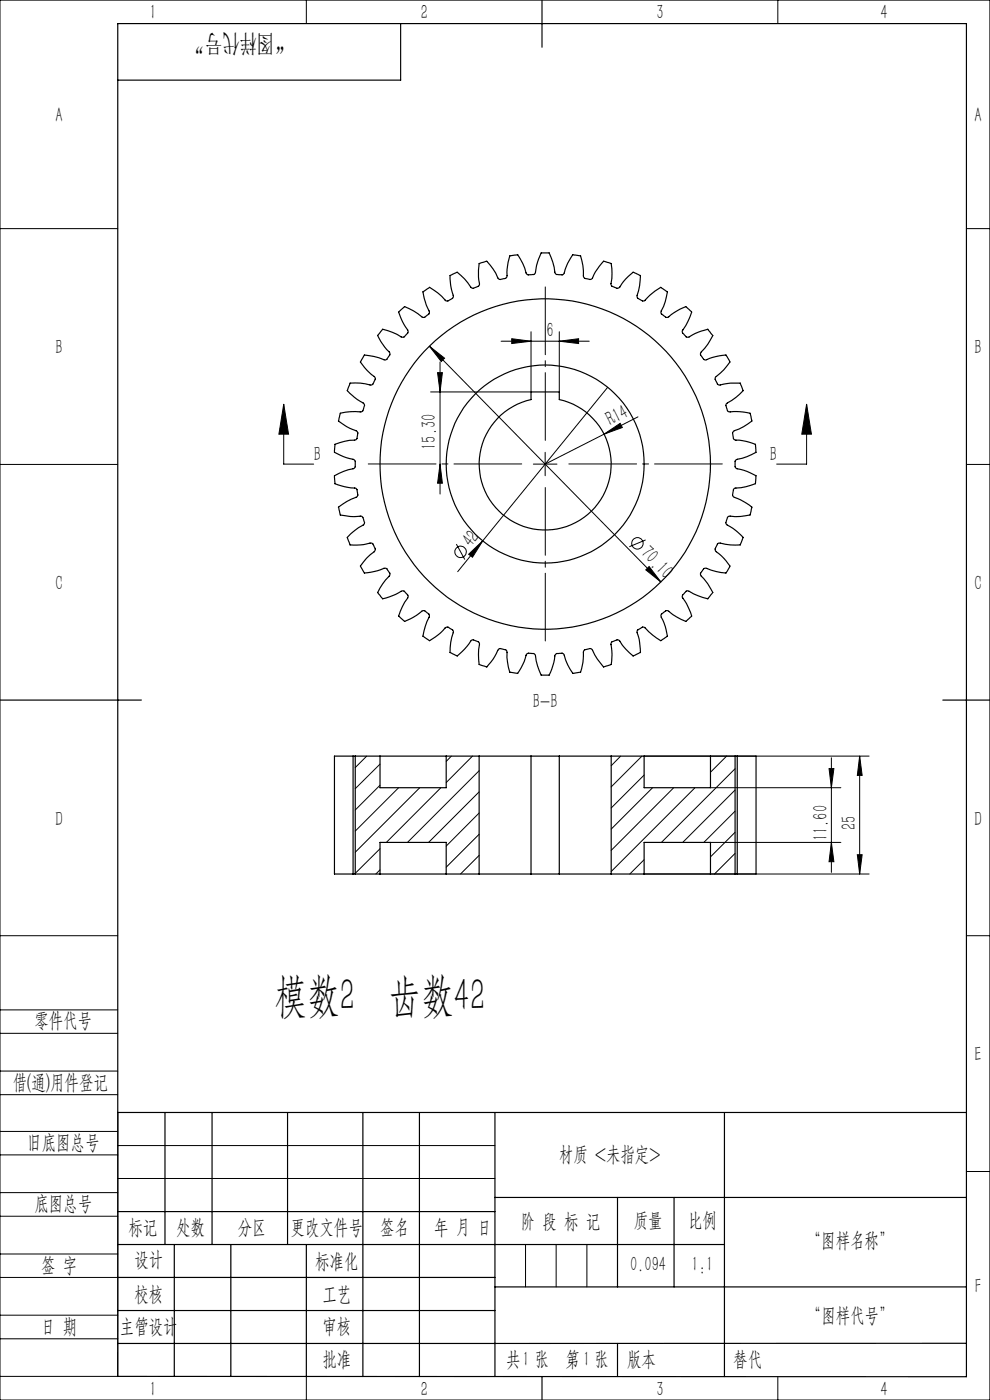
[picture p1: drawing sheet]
<svg xmlns="http://www.w3.org/2000/svg" width="210mm" height="297mm" viewBox="0 0 210 297" stroke-linecap="round" stroke-linejoin="round" font-family="sans-serif">
<g fill="none" stroke="#000" stroke-width=".21">
<path d="M0 0h210v297h-210zM65 0v5M165 0v5M0 48.5h25M205 48.5h5M91.1 73.4l49.1 50.1M91.1 73.4l3.2 2.6-.7 .7zM92.8 79.1h1l-.5 4zM93.3 76.8v28M106.3 72.4h18.7M108.5 71.9l4.1 .5-4.1 .5zM112.6 70.4v12.7h-21.3"/>
<path d="M118.6 72.4l4.1-.5v1zM118.6 70.4v12.7M0 98.5h25M60.2 85.8l1 6.3h-2zM60.2 85.8v12.7h6.3M93.3 98.5l.5 4h-1zM113.1 98.5h5M115.6 96v4.9M128.1 92.1l3.5-2.3 .4 .9zM128.9 82.2l-26.5 32.5M135.3 88.4l-19.7 10.1M171.1 85.8l1 6.3h-2z"/>
<path d="M171.1 85.8v12.7h-6.4M205 98.5h5M96.8 115.4l1.8 3.3M99.4 117.6l3-2.9-2.2 3.5zM102.4 114.7l-5.3 6.6M136.9 114.5l-3.4 1.5M137 120.9l.7-.7 2.5 3.3zM77.8 160.4l-2.4 2.4M80.6 162.1l-5.2 5.2M80.6 166.6l-5.2 5.2M84.6 167.1l-9.2 9.2M89 167.1l-13.6 13.7"/>
<path d="M93.5 167.1l-11.5 11.6M95.7 160.4l-1 1.1M100.2 160.4l-5.5 5.6M101.6 163.5l-15.2 15.2M101.6 168l-10.7 10.7M101.6 172.5l-6.9 7M101.6 177l-6.9 7M131.7 160.4l-2.1 2.1M136.2 160.4l-6.6 6.5M136.6 160.4h47.8M136.6 164.4l-7 7M138.4 167.1l-8.8 8.8"/>
<path d="M142.9 167.1l-13.3 13.3M147.4 167.1l-17.8 17.8M150.7 167.1h27.7M150.7 178.7h27.7M154.1 160.4l-3.4 3.4M155.9 163.1l-15.6 15.6M155.9 167.6l-11.1 11.1M155.9 172.1l-6.6 6.6M155.9 176.6l-5.2 5.2M175.9 163.1h1l-.5 4zM176.4 160.8v24.3M176.4 178.7l.5 4.1h-1z"/>
<path d="M182.4 160.4v25M182.4 160.4l.5 4.1h-1zM0 198.5h25M80.6 180.1l-5.2 5.2M80.6 184.5l-.9 .9M101.6 181.5l-3.9 3.9M136.6 185.4h47.8M136.6 182.4l-3 3M155.9 181l-4.3 4.4M181.9 181.3h1l-.5 4.1zM205 198.5h5M0 214.2h25"/>
<path d="M0 219.2h25M0 232.2h25M0 227.2h25M25 236v56h-25M0 245h25M0 240h25M0 258h25M0 253h25M25 243h80M25 250h80M205 248.5h5M0 271h25"/>
<path d="M0 266h25M0 279h25M111.5 264v9M118 264v9M124.5 264v9M0 284h25M65 292.1v4.9M153.7 292h.1M165 292v5"/>
<circle cx="97.7" cy="117.1" r="1.22"/>
<circle cx="135.2" cy="115.3" r="1.22"/>
</g>
<path d="M110.7 98.4h-32.6M115.7 93.4v-32.5M120.7 98.4h32.5M115.7 103.4v32.6" fill="none" stroke="#000" stroke-width=".21" stroke-dasharray="30.5 1.3 1.3 1.3" stroke-dashoffset="16.1"/>
<g fill="none" stroke="#000" stroke-width=".25">
<path d="M85 5v12h-60M115 0v10M84.6 66.2l1.2-1.2a12.8 12.8 0 0 1 3.8 2.3h.5l.3-.3a.92 .92 0 0 0 .6-1l-.6-1.3-.7-2.8 1.4-.9a15.5 15.5 0 0 1 3.6 2.8l.8-.2a.75 .75 0 0 0 .6-1l-.5-2-.1-2.1 1.5-.8a12.5 12.5 0 0 1 2.9 3.3 1.69 1.69 0 0 0 1.6-.3l.2-.2a14.9 14.9 0 0 1-.1-4.6l1.7-.5a13.6 13.6 0 0 1 2.5 3.8l.3 .1 .6-.1a.72 .72 0 0 0 .9-.7v-1.4l.5-2.8 1.7-.3a15.7 15.7 0 0 1 2 4.2l.8 .1a.72 .72 0 0 0 1-.6l.4-2.1 .8-1.9h1.7a12.7 12.7 0 0 1 1.2 4.2 1.19 1.19 0 0 0 1.3 .4l.5-.1a15.5 15.5 0 0 1 2-4.2l1.7 .3a11.9 11.9 0 0 1 .6 4.4 1.69 1.69 0 0 0 1.4 .6l.3-.1a14.1 14.1 0 0 1 2.5-3.8l1.6 .5a15.6 15.6 0 0 1 0 4.6l.2 .2 .6 .3a.77 .77 0 0 0 1.1-.1l1.3-1.7 1.5-1.5 1.6 .8a13.8 13.8 0 0 1-.8 4.3l.2 .5 1 .5h.3l1.8-1.6 1.8-1.2 1.4 .9-.5 2.1-.8 2v.6l.9 .7h.5l1.9-1.3 1.9-1 1.2 1.2-.8 2-1.2 1.9 .1 .5 .8 .9h.4l2.1-1 2-.7 1.1 1.4-1.1 1.8-1.4 1.8-.1 .5 .7 .9 .2 .2 2.4-.8 2.1-.3 .8 1.5-1.3 1.7-1.7 1.5-.1 .5 .2 .3a.98 .98 0 0 0 .9 .9l2.1-.4h2.1l.7 1.6a16.3 16.3 0 0 1-3.6 2.8l-.1 .3 .1 .6a.73 .73 0 0 0 .8 .8l2.1-.1 2.1 .4 .4 1.6a12.1 12.1 0 0 1-3.9 2.1 1.11 1.11 0 0 0-.1 1.3l.3 .6a15.2 15.2 0 0 1 4.4 1l.2 1.7a15.1 15.1 0 0 1-4.3 1.6l-.2 .3v.6a.74 .74 0 0 0 .5 .9l2.1 .6 1.9 .9-.2 1.7a13.7 13.7 0 0 1-4.4 1l-.3 .9a.78 .78 0 0 0 .3 1l1.9 .9 1.8 1.2-.4 1.7a14.1 14.1 0 0 1-4.5 .2l-.5 .8a.71 .71 0 0 0 .2 1.1l1.8 1.2 1.6 1.4-.7 1.6a13 13 0 0 1-4.4-.4 1.19 1.19 0 0 0-.8 1l-.1 .6a15.6 15.6 0 0 1 3.1 3.3l-.8 1.5a13.7 13.7 0 0 1-4.3-1.1l-.4 .1-.7 1v.4l1.5 1.9 1.1 1.8-1.1 1.3-2-.6-2.1-1a1.55 1.55 0 0 0-1.1 .7l-.2 .6 .9 1.4 1.1 2.6-1.2 1.1-1.9-.9-1.9-1.3h-.5l-.9 .7-.1 .3 .9 2.3 .5 2.1-1.4 .9-1.8-1.2-1.6-1.6a1.61 1.61 0 0 0-1.5 .5l-.2 .3a15.1 15.1 0 0 1 .8 4.5l-1.6 .8a14.2 14.2 0 0 1-3.1-3.4l-.8 .2a.68 .68 0 0 0-.8 .7l.2 2.1-.2 2.2-1.6 .5a13 13 0 0 1-2.4-3.7 1.87 1.87 0 0 0-1.6 0l-.2 .5-.2 2.2-.4 2.1-1.7 .2a14.8 14.8 0 0 1-2-4.1l-.8-.1a.74 .74 0 0 0-1 .6l-.2 1.3-1 2.7h-1.7a14.9 14.9 0 0 1-1.3-4.4l-.3-.2h-.6a.79 .79 0 0 0-1 .4l-.4 1.3-1.4 2.5-1.7-.2a14 14 0 0 1-.6-4.5l-.3-.3-.5-.1a.73 .73 0 0 0-1.1 .3l-1 1.8-1.3 1.7-1.7-.5a13.7 13.7 0 0 1 .1-4.4l-.2-.5-.4-.1a.94 .94 0 0 0-1.3 0l-1.3 1.7-1.5 1.5-1.5-.8a15.6 15.6 0 0 1 .7-4.5l-.7-.6a.7 .7 0 0 0-1.1-.1l-.9 1.1-2.4 1.6-1.4-.9a13.7 13.7 0 0 1 1.4-4.2 1.75 1.75 0 0 0-1-1.2l-.4-.1a15.4 15.4 0 0 1-3.9 2.3l-1.2-1.1a16 16 0 0 1 2-4.1l-.1-.3-.4-.5a.71 .71 0 0 0-1-.4l-1.2 .7-2.7 .9-1.1-1.3a12.6 12.6 0 0 1 2.6-3.6 1.22 1.22 0 0 0-.5-1.2l-.1-.3-.4-.1a16.1 16.1 0 0 1-4.4 1.1l-.9-1.5a12 12 0 0 1 3.1-3.2 1.75 1.75 0 0 0-.4-1.5l-.3-.2a13.9 13.9 0 0 1-4.5 .4l-.6-1.6a15.4 15.4 0 0 1 3.5-2.8l.1-.3-.1-.6a.78 .78 0 0 0-.8-.8l-2.1 .1-2.1-.3-.4-1.7a16.5 16.5 0 0 1 4-2.3l.1-.3-.1-.5a.72 .72 0 0 0-.6-1l-2.1-.2-2.1-.7-.1-1.7a15.7 15.7 0 0 1 4.3-1.6l.2-.3v-.5a.76 .76 0 0 0-.5-1.1l-2.1-.5-1.9-.9 .1-1.7a14 14 0 0 1 4.5-1l.2-.3 .1-.6a.71 .71 0 0 0-.3-1l-1.9-.9-1.8-1.2 .4-1.6a13.3 13.3 0 0 1 4.4-.3l.4-.3 .3-1.2-.1-.3-2-1.3-1.5-1.4 .6-1.6h2.1l2.3 .4 .3-.1 .3-.5a.98 .98 0 0 0 .1-1.2l-1.6-1.4-1.4-1.7 .9-1.5a15.4 15.4 0 0 1 4.4 1.1l.4-.2 .3-.5a.75 .75 0 0 0 .1-1.1l-1.3-1.6-1.1-1.8 1.1-1.4a12.9 12.9 0 0 1 4 1.7 1.75 1.75 0 0 0 1.3-.9v-.5l-1.2-1.9zM105.5 88.8a14.3 14.3 0 0 1 7.1-4v-1.7h6v1.7a14 14 0 0 1 10 19.1 14 14 0 0 1-20.6 6.3 14 14 0 0 1-2.5-21.4zM0 148.5h30M200 148.5h10M74.9 160.4v25M74.9 160.4h.5M74.9 160.4h-4v25h4M75.4 160.4v25M75.4 160.4h5.2M80.6 160.4h14.1"/>
<path d="M80.6 160.4v6.7h14.1v-6.7M94.7 160.4h6.9M101.6 160.4h11M101.6 160.4v25M112.6 160.4v25M112.6 160.4h6M118.6 160.4h11M118.6 160.4v25M129.6 160.4h7M129.6 160.4v25M136.6 160.4h14.1M136.6 160.4v6.7h14.1v-6.7"/>
<path d="M150.7 160.4h5.2M155.9 160.4h.5M155.9 160.4v25M156.4 160.4v25M156.4 160.4h4v25h-4M74.9 185.4h.5M75.4 185.4h5.2M80.6 185.4h14.1M80.6 185.4v-6.7h14.1v6.7M94.7 185.4h6.9M101.6 185.4h11M112.6 185.4h6"/>
<path d="M118.6 185.4h11M129.6 185.4h7M136.6 185.4h14.1M136.6 185.4v-6.7h14.1v6.7M150.7 185.4h5.2M155.9 185.4h.5M25 236h180M35 236v28M45 236v28M61 236v28M77 236v56M89 236v56"/>
<path d="M105 236v56M153.7 236v56M25 257h80M105 254h100M131 254v19M143 254v19M25 264h128.7M25 271h80M25 278h80M37 264v28M49 264v28M65 264.1v28"/>
<path d="M105 273h100M25 292l180 .1v-287.1h-180v287M115 292v5M131 285v7M205 285h-180"/>
<circle cx="115.6" cy="98.5" r="21"/>
<circle cx="115.7" cy="98.4" r="35"/>
</g>
<g fill="#000">
<path d="M128.1 92.1l3.5-2.3 .4 .9zM99.4 117.6l3-2.9-2.2 3.5z"/>
<path d="M91.1 73.4l2.5 3.3 .7-.7zM137.7 120.2l-.7 .7 3.2 2.6z"/>
<path d="M108.5 71.9l4.1 .5-4.1 .5zM118.6 72.4l4.1-.5v1z"/>
<path d="M92.8 79.1h1l-.5 4zM93.3 98.5l.5 4h-1z"/>
<path d="M171.1 85.8l1 6.3h-2zM60.2 85.8l1 6.3h-2z"/>
<path d="M182.4 160.4l.5 4.1h-1zM181.9 181.3h1l-.5 4.1zM175.9 163.1h1l-.5 4zM176.4 178.7l.5 4.1h-1z"/>
</g>
<text font-size="9.9" x="58.2" y="214.4">模数2 齿数42</text>
<text font-size="5.2" x="61.8" y="7.3" transform="rotate(-180 61.8 7.3)">“图样代号”</text>
<g font-size="4.4">
<text x="31.7" y="4.1">1</text>
<text x="89.2" y="4.1">2</text>
<text x="139.2" y="4.1">3</text>
<text x="186.7" y="4.1">4</text>
<text x="11.7" y="25.9">A</text>
<text x="206.7" y="25.9">A</text>
<text x="115.9" y="71.5">6</text>
<text x="11.7" y="75.1">B</text>
<text x="206.7" y="75.1">B</text>
<text x="92.5" y="95.4" transform="rotate(-90 92.5 95.4)">15.30</text>
<text x="129.5" y="90.4" transform="rotate(-27 129.5 90.4)">R14</text>
<text x="66.6" y="97.8">B</text>
<text x="163.3" y="97.8">B</text>
<text x="100" y="116.3" transform="rotate(-51 100 116.3)">42</text>
<text x="135.7" y="117.6" transform="rotate(46 135.7 117.6)">70.10</text>
<text x="11.7" y="125.1">C</text>
<text x="206.7" y="125.1">C</text>
<text x="113.1" y="150.1">B-B</text>
<text x="11.7" y="175.1">D</text>
<text x="175.5" y="178.5" transform="rotate(-90 175.5 178.5)">11.60</text>
<text x="181.5" y="176.2" transform="rotate(-90 181.5 176.2)">25</text>
<text x="206.7" y="175.1">D</text>
<text x="7.3" y="217.9">零件代号</text>
<text x="206.7" y="225.1">E</text>
<text x="2.7" y="231">借(通)用件登记</text>
<text x="5.8" y="243.7">旧底图总号</text>
<text x="118.6" y="246.2">材质 &lt;未指定&gt;</text>
<text x="7.3" y="256.8">底图总号</text>
<text x="27.2" y="261.9">标记</text>
<text x="37.4" y="261.9">处数</text>
<text x="50.5" y="261.9">分区</text>
<text x="61.7" y="261.9">更改文件号</text>
<text x="80.6" y="261.9">签名</text>
<text x="92.1" y="261.9">年 月 日</text>
<text x="110.5" y="260.4">阶 段 标 记</text>
<text x="134.4" y="260.4">质量</text>
<text x="145.9" y="260.4">比例</text>
<text x="8.7" y="269.8">签 字</text>
<text x="28.5" y="268.7">设计</text>
<text x="66.9" y="269">标准化</text>
<text x="133.6" y="269.7">0.094</text>
<text x="146.7" y="269.7">1:1</text>
<text x="171.2" y="264.6">“图样名称”</text>
<text x="28.5" y="275.9">校核</text>
<text x="68.4" y="275.9">工艺</text>
<text x="206.8" y="274.4">F</text>
<text x="171.2" y="280.6">“图样代号”</text>
<text x="8.7" y="282.9">日 期</text>
<text x="25.4" y="282.9">主管设计</text>
<text x="68.4" y="282.8">审核</text>
<text x="68.4" y="289.9">批准</text>
<text x="107.4" y="289.9">共 张</text>
<text x="110.8" y="289.9">1</text>
<text x="120" y="289.9">第 张</text>
<text x="123.7" y="289.9">1</text>
<text x="133" y="289.9">版本</text>
<text x="155.6" y="289.9">替代</text>
<text x="31.7" y="296.1">1</text>
<text x="89.2" y="296.1">2</text>
<text x="139.2" y="296.1">3</text>
<text x="186.7" y="296.1">4</text>
</g>
</svg>
